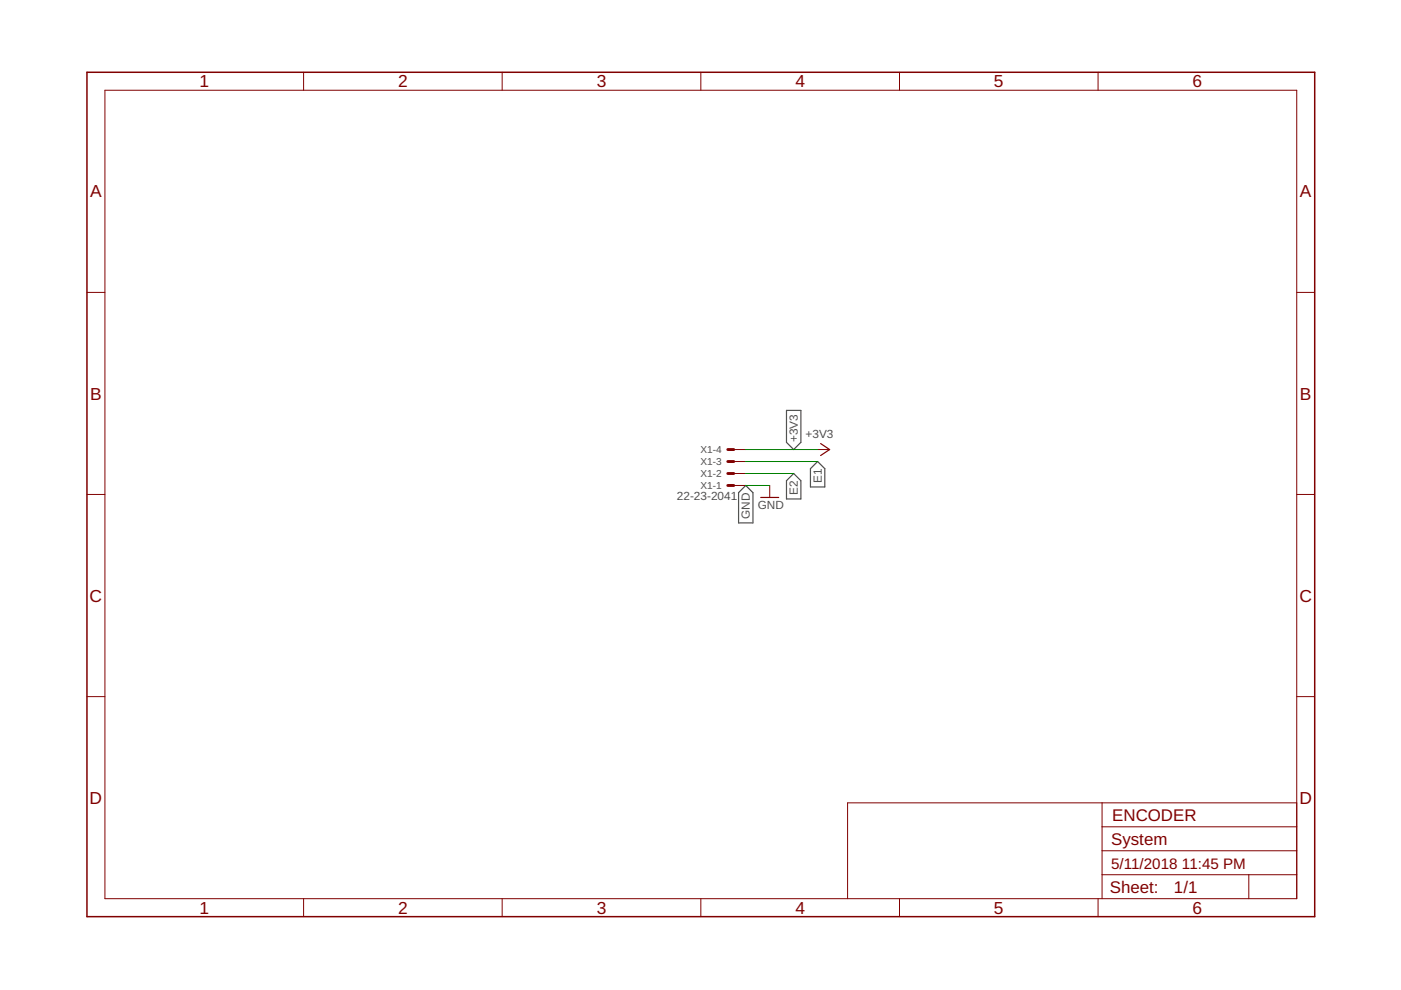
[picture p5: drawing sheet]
<svg xmlns="http://www.w3.org/2000/svg" width="297mm" height="210mm" viewBox="0 0 297 210" stroke-linecap="round" stroke-linejoin="round" font-family="sans-serif">
<path d="M166.8 87h3v6.8l-1.5 1.5-1.5-1.5zM173.4 97.9l1.5 1.5v3.9h-3.1v-3.9zM158.1 102.9l1.5 1.6v6.4h-3v-6.4zM168.3 100.4l1.5 1.5v3.9h-3v-3.9z" fill="none" stroke="#505050" stroke-width=".25"/>
<path d="M154.3 97.9h1.3M154.3 95.3h1.3M154.3 102.9h1.3M154.3 100.4h1.3" fill="none" stroke="#800000" stroke-width=".61"/>
<g fill="none" stroke="#800000" stroke-width=".21">
<path d="M22.2 19.1h252.7v171.4h-252.7zM64.4 15.3v3.8M106.5 15.3v3.8M148.6 15.3v3.8M190.7 15.3v3.8M232.8 15.3v3.8M18.4 62h3.8M274.9 62h3.8M155.6 97.9h2.5M155.6 95.3h2.5M173.4 95.3h2.5M18.4 104.8h3.8"/>
<path d="M155.6 102.9h2.5M155.6 100.4h2.5M163.2 102.9v2.6M274.9 104.8h3.8M18.4 147.7h3.8M274.9 147.7h3.8M233.7 170.2v20.3M233.7 175.3h41.2M274.9 170.2h-95.2v20.3M64.4 190.5v3.9M106.5 190.5v3.9M148.6 190.5v3.9"/>
<path d="M190.7 190.5v3.9M232.8 190.5v3.9M233.7 185.5h41.2M233.7 180.4h41.2M264.8 185.5v5"/>
</g>
<path d="M174 94l1.9 1.3-1.9 1.3M161.3 105.5h3.8" fill="none" stroke="#800000" stroke-width=".25"/>
<path d="M18.4 15.3h260.3v179.1h-260.3z" fill="none" stroke="#800000" stroke-width=".32"/>
<path d="M158.1 95.3h15.3M158.1 97.9h15.3M158.1 100.4h10.2M158.1 102.9h5.1" fill="none" stroke="#008000" stroke-width=".21"/>
<g font-size="3.7" fill="#800000">
<text x="42.3" y="18.5">1</text>
<text x="84.4" y="18.5">2</text>
<text x="126.5" y="18.5">3</text>
<text x="168.6" y="18.5">4</text>
<text x="210.7" y="18.5">5</text>
<text x="252.9" y="18.5">6</text>
<text x="19.1" y="41.9">A</text>
<text x="275.6" y="41.9">A</text>
<text x="19.1" y="84.7">B</text>
<text x="275.6" y="84.7">B</text>
<text x="19" y="127.6">C</text>
<text x="275.5" y="127.6">C</text>
<text x="19" y="170.4">D</text>
<text x="275.5" y="170.4">D</text>
<text x="42.3" y="193.7">1</text>
<text x="84.4" y="193.7">2</text>
<text x="126.5" y="193.7">3</text>
<text x="168.6" y="193.7">4</text>
<text x="210.7" y="193.7">5</text>
<text x="252.9" y="193.7">6</text>
</g>
<g font-size="3.6" fill="#800000">
<text x="235.6" y="179.1">System</text>
<text x="235.8" y="174">ENCODER</text>
<text x="235.3" y="189.4">Sheet:</text>
<text x="248.9" y="189.3">1/1</text>
</g>
<g font-size="3.2" fill="#800000">
<text x="235.6" y="184.2">5/11/2018</text>
<text x="250.6" y="184.2">11:45 PM</text>
</g>
<g font-size="2.5" fill="#505050">
<text x="169.2" y="93.8" transform="rotate(-90 169.2 93.8)">+3V3</text>
<text x="170.8" y="92.8">+3V3</text>
<text x="143.5" y="106.1">22-23-2041</text>
<text x="169.2" y="105" transform="rotate(-90 169.2 105)">E2</text>
<text x="174.2" y="102.4" transform="rotate(-90 174.2 102.4)">E1</text>
<text x="159" y="110" transform="rotate(-90 159 110)">GND</text>
<text x="160.7" y="108">GND</text>
</g>
<g font-size="2.1" fill="#505050">
<text x="148.5" y="101.2">X1-2</text>
<text x="148.5" y="98.6">X1-3</text>
<text x="148.5" y="96.1">X1-4</text>
<text x="148.5" y="103.7">X1-1</text>
</g>
</svg>
